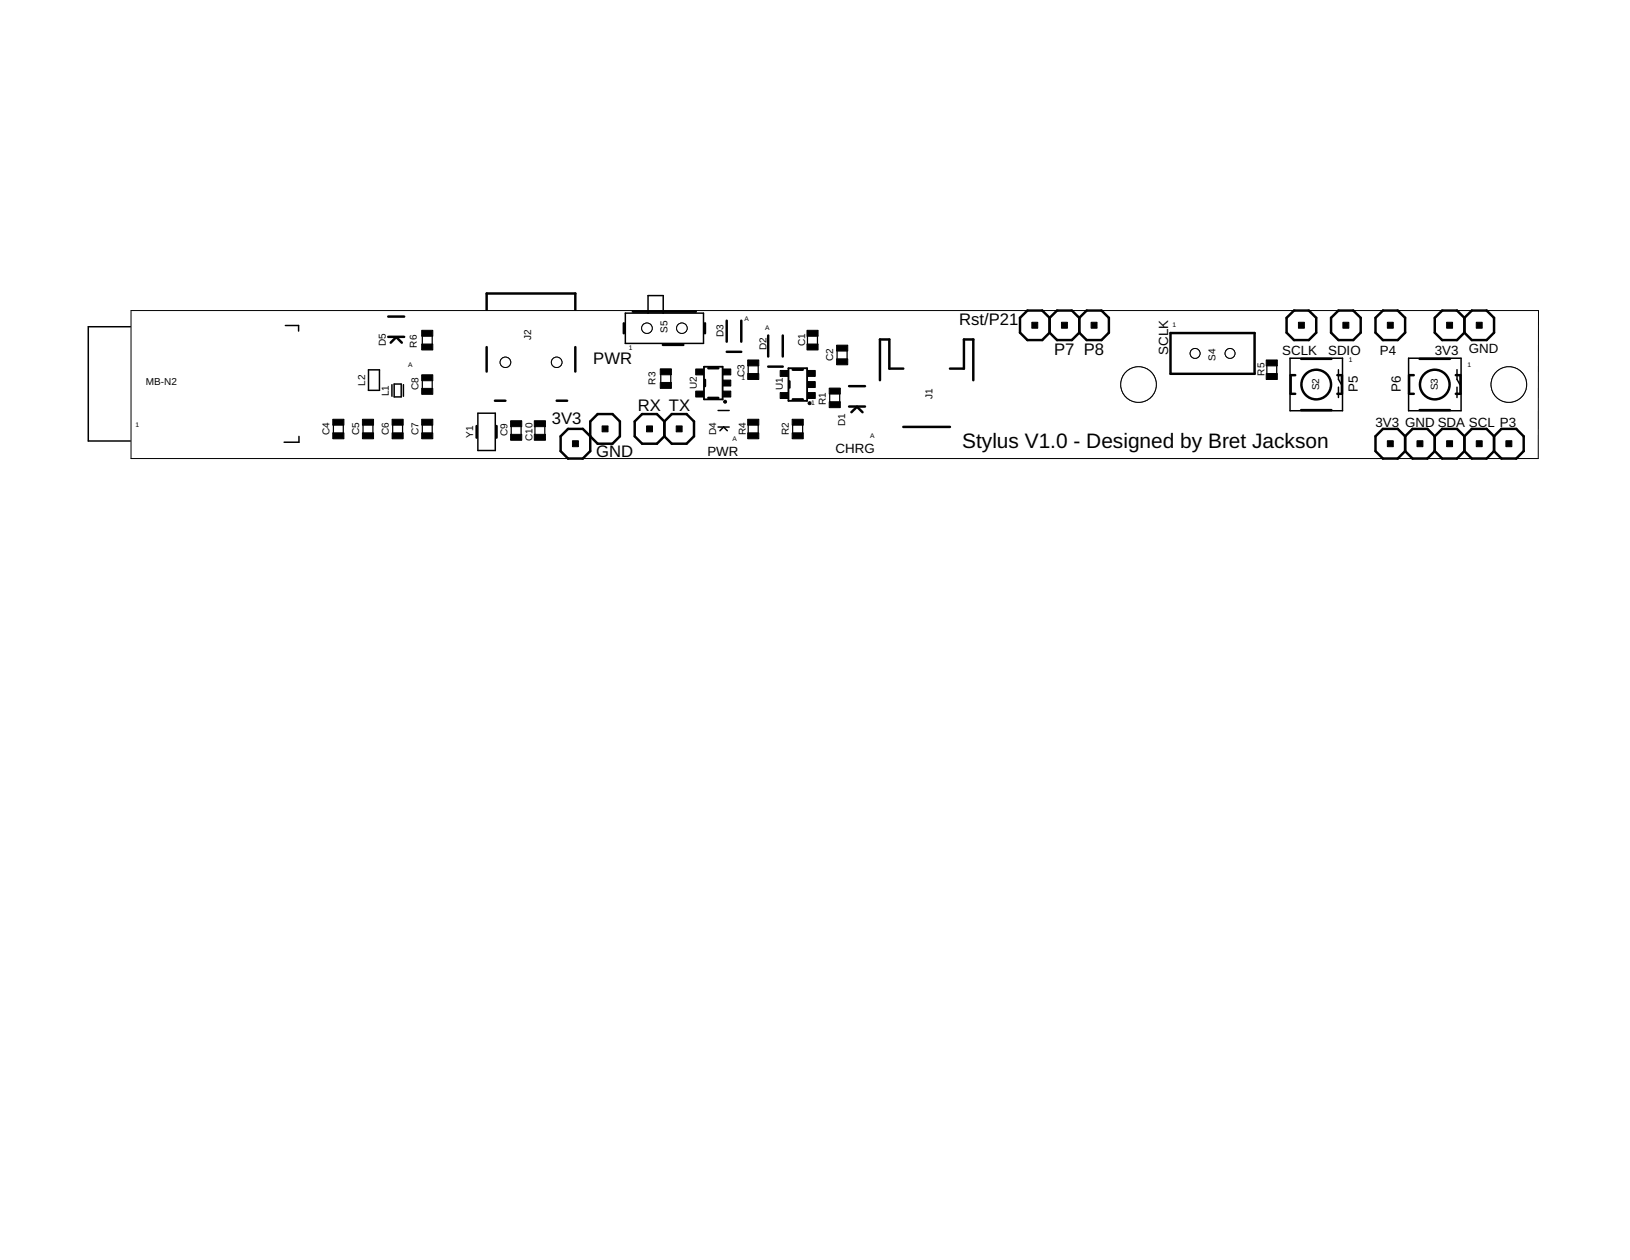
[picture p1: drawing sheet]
<svg xmlns="http://www.w3.org/2000/svg" width="279mm" height="216mm" viewBox="0 0 279 216" stroke-linecap="round" stroke-linejoin="round" font-family="sans-serif">
<g fill="none" stroke="#000" stroke-width=".42">
<path d="M66.5 54.3h2.8M66.5 57.7h2.8M67 58.7l.9-.9 1 .9M83.4 53.1v-2.8h15.2v2.8M83.4 59.5v4.2M98.6 59.5v4.2M106.9 55.4v1.7M108.5 53.4h10.8M113.6 59.1h3.5M120.8 55.4v1.7M124.6 54.9v3.6M127.1 54.9v3.6"/>
<path d="M131.7 57.5v3.6M134.2 57.5v3.6M179.9 54.5l-1.3-1.3h-2.5l-1.3 1.3v2.5l1.3 1.3h2.5l1.3-1.3M179.9 54.5l1.3-1.3h2.5l1.3 1.3M179.9 57l1.3 1.3h2.5l1.3-1.3M179.9 54.5v2.5M185 54.5l1.3-1.3h2.5l1.3 1.3v2.5l-1.3 1.3h-2.5l-1.3-1.3M185 54.5v2.5M200.6 57.1h14.5v7h-14.5zM220.5 54.5l1.3-1.3h2.5l1.3 1.3v2.5l-1.3 1.3h-2.5l-1.3-1.3zM228.2 54.5l1.2-1.3h2.6l1.2 1.3v2.5l-1.2 1.3h-2.6l-1.2-1.3zM235.8 54.5l1.2-1.3h2.6l1.3 1.3v2.5l-1.3 1.3h-2.6l-1.2-1.3z"/>
<path d="M251 54.5l-1.3-1.3h-2.5l-1.3 1.3v2.5l1.3 1.3h2.5l1.3-1.3M251 54.5l1.3-1.3h2.5l1.3 1.3v2.5l-1.3 1.3h-2.5l-1.3-1.3M251 54.5v2.5M81.7 73v2M84.8 68.7h1.8M85.1 73v2M95.4 68.7h1.8M97.4 73.5h2.5l2.5 2.5h2.6l1.3-1.2v-2.6l-1.3-1.2h-2.6l-1.2 1.2v5.1l-1.3 1.3h-2.5l-1.3-1.3v-2.5zM113.9 72.2l-1.3-1.2h-2.5l-1.3 1.2v2.6l1.3 1.2h2.5l1.3-1.2M113.9 72.2l1.2-1.2h2.6l1.3 1.2v2.6l-1.3 1.2h-2.6l-1.2-1.2M113.9 72.2v2.6M120.8 65.1v1.1"/>
<path d="M121.4 63.1h1.7M121.4 68.2h1.7M124.6 60.3h2.5M131.7 62.8h2.5M135.3 65.3v1.1M135.9 63.4h1.7M135.9 68.4h1.7M145.5 66.2h2.8M145.5 69.7h2.8M145.9 70.6l1-.9 .9 .9M154.8 63.2h-2.4v-5h-1.6v7M154.8 73.2h8"/>
<path d="M162.8 63.2h2.4v-5h1.6v7M222 64.3h-.8v3.2h.8M223 61.5h5.2M223 70.3h5.2M229.2 64.3h.8v3.2h-.8M240.9 74.8l-1.3-1.3h-2.6l-1.2 1.3v2.5l1.2 1.3h2.6l1.3-1.3M240.9 74.8l1.2-1.3h2.6l1.2 1.3M240.9 77.3l1.2 1.3h2.6l1.2-1.3M240.9 74.8v2.5M242.3 64.3h-.8v3.2h.8M243.3 61.5h5.2M243.3 70.3h5.2"/>
<path d="M245.9 74.8l1.3-1.3h2.5l1.3 1.3M245.9 77.3l1.3 1.3h2.5l1.3-1.3M245.9 74.8v2.5M249.5 64.3h.8v3.2h-.8M251 74.8l1.3-1.3h2.5l1.3 1.3M251 77.3l1.3 1.3h2.5l1.3-1.3M251 74.8v2.5M256.1 74.8l1.3-1.3h2.5l1.3 1.3v2.5l-1.3 1.3h-2.5l-1.3-1.3M256.1 74.8v2.5"/>
<circle cx="225.6" cy="65.9" r="2.54"/>
<circle cx="245.9" cy="65.9" r="2.54"/>
</g>
<g fill="none" stroke="#000" stroke-width=".25">
<path d="M22.4 56h-7.3v19.6h7.2M48.9 55.8h2.3v.9M107.2 53.7h13.4v5.1h-13.4zM111.1 53.7v-3h2.6v3M51.2 74.8v1h-2.5M63.2 63.4h1.8v3.5h-1.8zM67.2 65.9v2M67.6 65.8h1.2v2.2h-1.2zM69.2 65.9v2M81.9 70.8h3v6.4h-3zM123.1 70.3h1.9M123.1 73.2h1.9"/>
<path d="M123.4 73.8l.6-.6 .7 .6M221.1 61.4h9v9h-9zM229.4 63.4v1.6l.6 .9M229.4 66.3v1.8M241.4 61.4h9v9h-9zM249.7 63.4v1.6l.6 .9M249.7 66.3v1.8"/>
</g>
<g fill="#000" stroke="#000" stroke-width=".17">
<circle cx="124.3" cy="68.8" r=".25"/>
<circle cx="138.8" cy="69.1" r=".25"/>
</g>
<g fill="none" stroke="#000" stroke-width=".21">
<path d="M72.4 57.6v1.4M74.1 57.6v1.4M138.4 57.6v1.4M140.1 57.6v1.4M57.1 72.8v1.4M58.8 72.8v1.4M62.2 72.8v1.4M63.9 72.8v1.4M67.3 72.8v1.4M69 72.8v1.4M72.4 65.2v1.4M72.4 72.8v1.4"/>
<path d="M74.1 65.2v1.4M74.1 72.8v1.4M87.6 73v1.5M89.3 73v1.5M91.7 73v1.5M93.4 73v1.5M113.3 64.2v1.4M115 64.2v1.4M128.2 62.6v1.5M128.2 72.8v1.4M130 62.6v1.5M130 72.8v1.4"/>
<path d="M135.9 72.8v1.4M137.6 72.8v1.4M142.2 67.5v1.4M143.5 60.1v1.4M143.9 67.5v1.4M145.2 60.1v1.4M217.1 62.6v1.5M218.8 62.6v1.5"/>
</g>
<g fill="#000" stroke="#000" stroke-width=".17">
<path d="M72.3 58.9h1.9v1.1h-1.9zM72.3 56.6h1.9v1h-1.9zM138.3 58.9h1.9v1.1h-1.9zM138.3 56.6h1.9v1h-1.9zM143.4 59.1h1.9v1.1h-1.9zM176.9 55.2h1v1h-1zM181.9 55.2h1.1v1h-1.1zM187 55.2h1v1h-1zM222.6 55.2h1v1h-1zM230.2 55.2h1v1h-1zM237.8 55.2h1v1h-1zM248 55.2h1v1h-1z"/>
<path d="M253 55.2h1.1v1h-1.1zM57 74.2h1.9v1h-1.9zM57 71.8h1.9v1.1h-1.9zM62.1 74.2h1.9v1h-1.9zM62.1 71.8h1.9v1.1h-1.9zM67.2 74.2h1.9v1h-1.9zM67.2 71.8h1.9v1.1h-1.9zM72.3 74.2h1.9v1h-1.9zM72.3 71.8h1.9v1.1h-1.9zM72.3 66.5h1.9v1.1h-1.9zM72.3 64.2h1.9v1h-1.9zM87.5 74.4h1.9v1h-1.9z"/>
<path d="M87.5 72.1h1.9v1h-1.9zM91.6 74.4h1.9v1h-1.9zM91.6 72.1h1.9v1h-1.9zM98.1 75.5h1v1h-1zM103.2 73h1v1h-1zM110.8 73h1v1h-1zM113.2 65.5h1.9v1h-1.9zM113.2 63.2h1.9v1h-1.9zM115.9 73h1v1h-1zM119.3 63.2h1.3v1h-1.3zM119.3 67h1.3v1h-1.3zM124 67h1.3v1h-1.3z"/>
<path d="M124 65.1h1.3v1h-1.3zM124 63.2h1.3v1h-1.3zM128.2 64h1.9v1h-1.9zM128.2 61.7h1.9v1h-1.9zM128.2 74.2h1.9v1h-1.9zM128.2 71.8h1.9v1.1h-1.9zM133.7 63.5h1.3v1h-1.3zM133.7 67.3h1.3v1h-1.3zM135.8 74.2h1.9v1h-1.9zM135.8 71.8h1.9v1.1h-1.9zM138.4 67.3h1.3v1h-1.3zM138.4 65.4h1.3v1h-1.3z"/>
<path d="M138.4 63.5h1.3v1h-1.3zM142.1 68.8h1.9v1h-1.9zM142.1 66.5h1.9v1h-1.9zM143.4 61.5h1.9v1h-1.9zM217 64h1.9v1h-1.9zM217 61.7h1.9v1h-1.9zM237.8 75.5h1v1h-1zM242.9 75.5h1v1h-1zM248 75.5h1v1h-1zM253 75.5h1.1v1h-1.1zM258.1 75.5h1v1h-1z"/>
</g>
<path d="M120.7 62.8h3.2v5.6h-3.2zM135.1 63.1h3.2v5.6h-3.2z" fill="none" stroke="#000" stroke-width=".32"/>
<g fill="none" stroke="#000" stroke-width=".17">
<path d="M22.5 53.2h241.2v25.4h-241.2z"/>
<circle cx="95.4" cy="62.1" r=".9"/>
</g>
<circle cx="95.4" cy="62.1" r=".9" fill="#fff" stroke="#000" stroke-width=".17"/>
<circle cx="86.6" cy="62.1" r=".9" fill="none" stroke="#000" stroke-width=".17"/>
<circle cx="86.6" cy="62.1" r=".9" fill="#fff" stroke="#000" stroke-width=".17"/>
<circle cx="210.8" cy="60.6" r=".85" fill="none" stroke="#000" stroke-width=".17"/>
<circle cx="210.8" cy="60.6" r=".85" fill="#fff" stroke="#000" stroke-width=".17"/>
<circle cx="204.9" cy="60.6" r=".85" fill="none" stroke="#000" stroke-width=".17"/>
<circle cx="204.9" cy="60.6" r=".85" fill="#fff" stroke="#000" stroke-width=".17"/>
<circle cx="110.9" cy="56.2" r=".9" fill="none" stroke="#000" stroke-width=".17"/>
<circle cx="110.9" cy="56.2" r=".9" fill="#fff" stroke="#000" stroke-width=".17"/>
<circle cx="116.9" cy="56.2" r=".9" fill="none" stroke="#000" stroke-width=".17"/>
<circle cx="116.9" cy="56.2" r=".9" fill="#fff" stroke="#000" stroke-width=".17"/>
<circle cx="258.6" cy="65.9" r="3" fill="none" stroke="#000" stroke-width=".17"/>
<circle cx="258.6" cy="65.9" r="3" fill="#fff" stroke="#000" stroke-width=".17"/>
<circle cx="195.2" cy="65.9" r="3" fill="none" stroke="#000" stroke-width=".17"/>
<circle cx="195.2" cy="65.9" r="3" fill="#fff" stroke="#000" stroke-width=".17"/>
<text font-size="3.6" x="164.9" y="76.8">Stylus V1.0 - Designed by Bret Jackson</text>
<g font-size="2.9">
<text x="164.4" y="55.7">Rst/P21</text>
<text x="101.7" y="62.3">PWR</text>
<text x="180.7" y="60.8">P7 P8</text>
<text x="109.3" y="70.5">RX TX</text>
<text x="94.6" y="72.7">3V3</text>
<text x="102.2" y="78.3">GND</text>
</g>
<g font-size="2.3">
<text x="200.2" y="60.8" transform="rotate(-90 200.2 60.8)">SCLK</text>
<text x="219.8" y="60.8">SCLK</text>
<text x="227.7" y="60.8">SDIO</text>
<text x="236.5" y="60.8">P4</text>
<text x="245.9" y="60.8">3V3</text>
<text x="251.8" y="60.6">GND</text>
<text x="232.7" y="67.2" transform="rotate(-90 232.7 67.2)">P5</text>
<text x="240.1" y="67.2" transform="rotate(-90 240.1 67.2)">P6</text>
<text x="143.2" y="77.7">CHRG</text>
<text x="235.8" y="73.2">3V3 GND SDA SCL P3</text>
<text x="121.2" y="78.2">PWR</text>
</g>
<g font-size="1.7">
<text x="66.1" y="59.3" transform="rotate(-90 66.1 59.3)">D5</text>
<text x="71.5" y="59.5" transform="rotate(-90 71.5 59.5)">R6</text>
<text x="91" y="58.3" transform="rotate(-90 91 58.3)">J2</text>
<text x="114.4" y="57" transform="rotate(-90 114.4 57)">S5</text>
<text x="124" y="57.8" transform="rotate(-90 124 57.8)">D3</text>
<text x="138" y="59.3" transform="rotate(-90 138 59.3)">C1</text>
<text x="25" y="65.9">MB-N2</text>
<text x="112.4" y="65.9" transform="rotate(-90 112.4 65.9)">R3</text>
<text x="127.6" y="64.6" transform="rotate(-90 127.6 64.6)">C3</text>
<text x="131.4" y="60.1" transform="rotate(-90 131.4 60.1)">D2</text>
<text x="142.8" y="61.8" transform="rotate(-90 142.8 61.8)">C2</text>
<text x="208.4" y="61.8" transform="rotate(-90 208.4 61.8)">S4</text>
<text x="216.7" y="64.4" transform="rotate(-90 216.7 64.4)">R5</text>
<text x="62.6" y="66.1" transform="rotate(-90 62.6 66.1)">L2</text>
<text x="66.6" y="67.9" transform="rotate(-90 66.6 67.9)">L1</text>
<text x="71.7" y="66.9" transform="rotate(-90 71.7 66.9)">C8</text>
<text x="119.5" y="66.6" transform="rotate(-90 119.5 66.6)">U2</text>
<text x="134.2" y="66.9" transform="rotate(-90 134.2 66.9)">U1</text>
<text x="141.6" y="69.4" transform="rotate(-90 141.6 69.4)">R1</text>
<text x="159.8" y="68.4" transform="rotate(-90 159.8 68.4)">J1</text>
<text x="226.1" y="66.9" transform="rotate(-90 226.1 66.9)">S2</text>
<text x="246.4" y="66.9" transform="rotate(-90 246.4 66.9)">S3</text>
<text x="56.5" y="74.5" transform="rotate(-90 56.5 74.5)">C4</text>
<text x="61.6" y="74.5" transform="rotate(-90 61.6 74.5)">C5</text>
<text x="66.6" y="74.5" transform="rotate(-90 66.6 74.5)">C6</text>
<text x="71.7" y="74.5" transform="rotate(-90 71.7 74.5)">C7</text>
<text x="81.1" y="75" transform="rotate(-90 81.1 75)">Y1</text>
<text x="87" y="74.8" transform="rotate(-90 87 74.8)">C9</text>
<text x="91.3" y="75.5" transform="rotate(-90 91.3 75.5)">C10</text>
<text x="122.8" y="74.5" transform="rotate(-90 122.8 74.5)">D4</text>
<text x="127.9" y="74.5" transform="rotate(-90 127.9 74.5)">R4</text>
<text x="135.2" y="74.5" transform="rotate(-90 135.2 74.5)">R2</text>
<text x="144.9" y="73" transform="rotate(-90 144.9 73)">D1</text>
</g>
<g font-size="1.1">
<text x="127.6" y="55">A</text>
<text x="131.2" y="56.5">A</text>
<text x="201" y="56">1</text>
<text x="69.9" y="62.8">A</text>
<text x="107.8" y="60.1">1</text>
<text x="127.1" y="65.1">1</text>
<text x="231.2" y="62.1">1</text>
<text x="251.5" y="62.8">1</text>
<text x="139" y="69.4">1</text>
<text x="23.2" y="73.2">1</text>
<text x="125.6" y="75.5">A</text>
<text x="149.2" y="75">A</text>
</g>
</svg>
